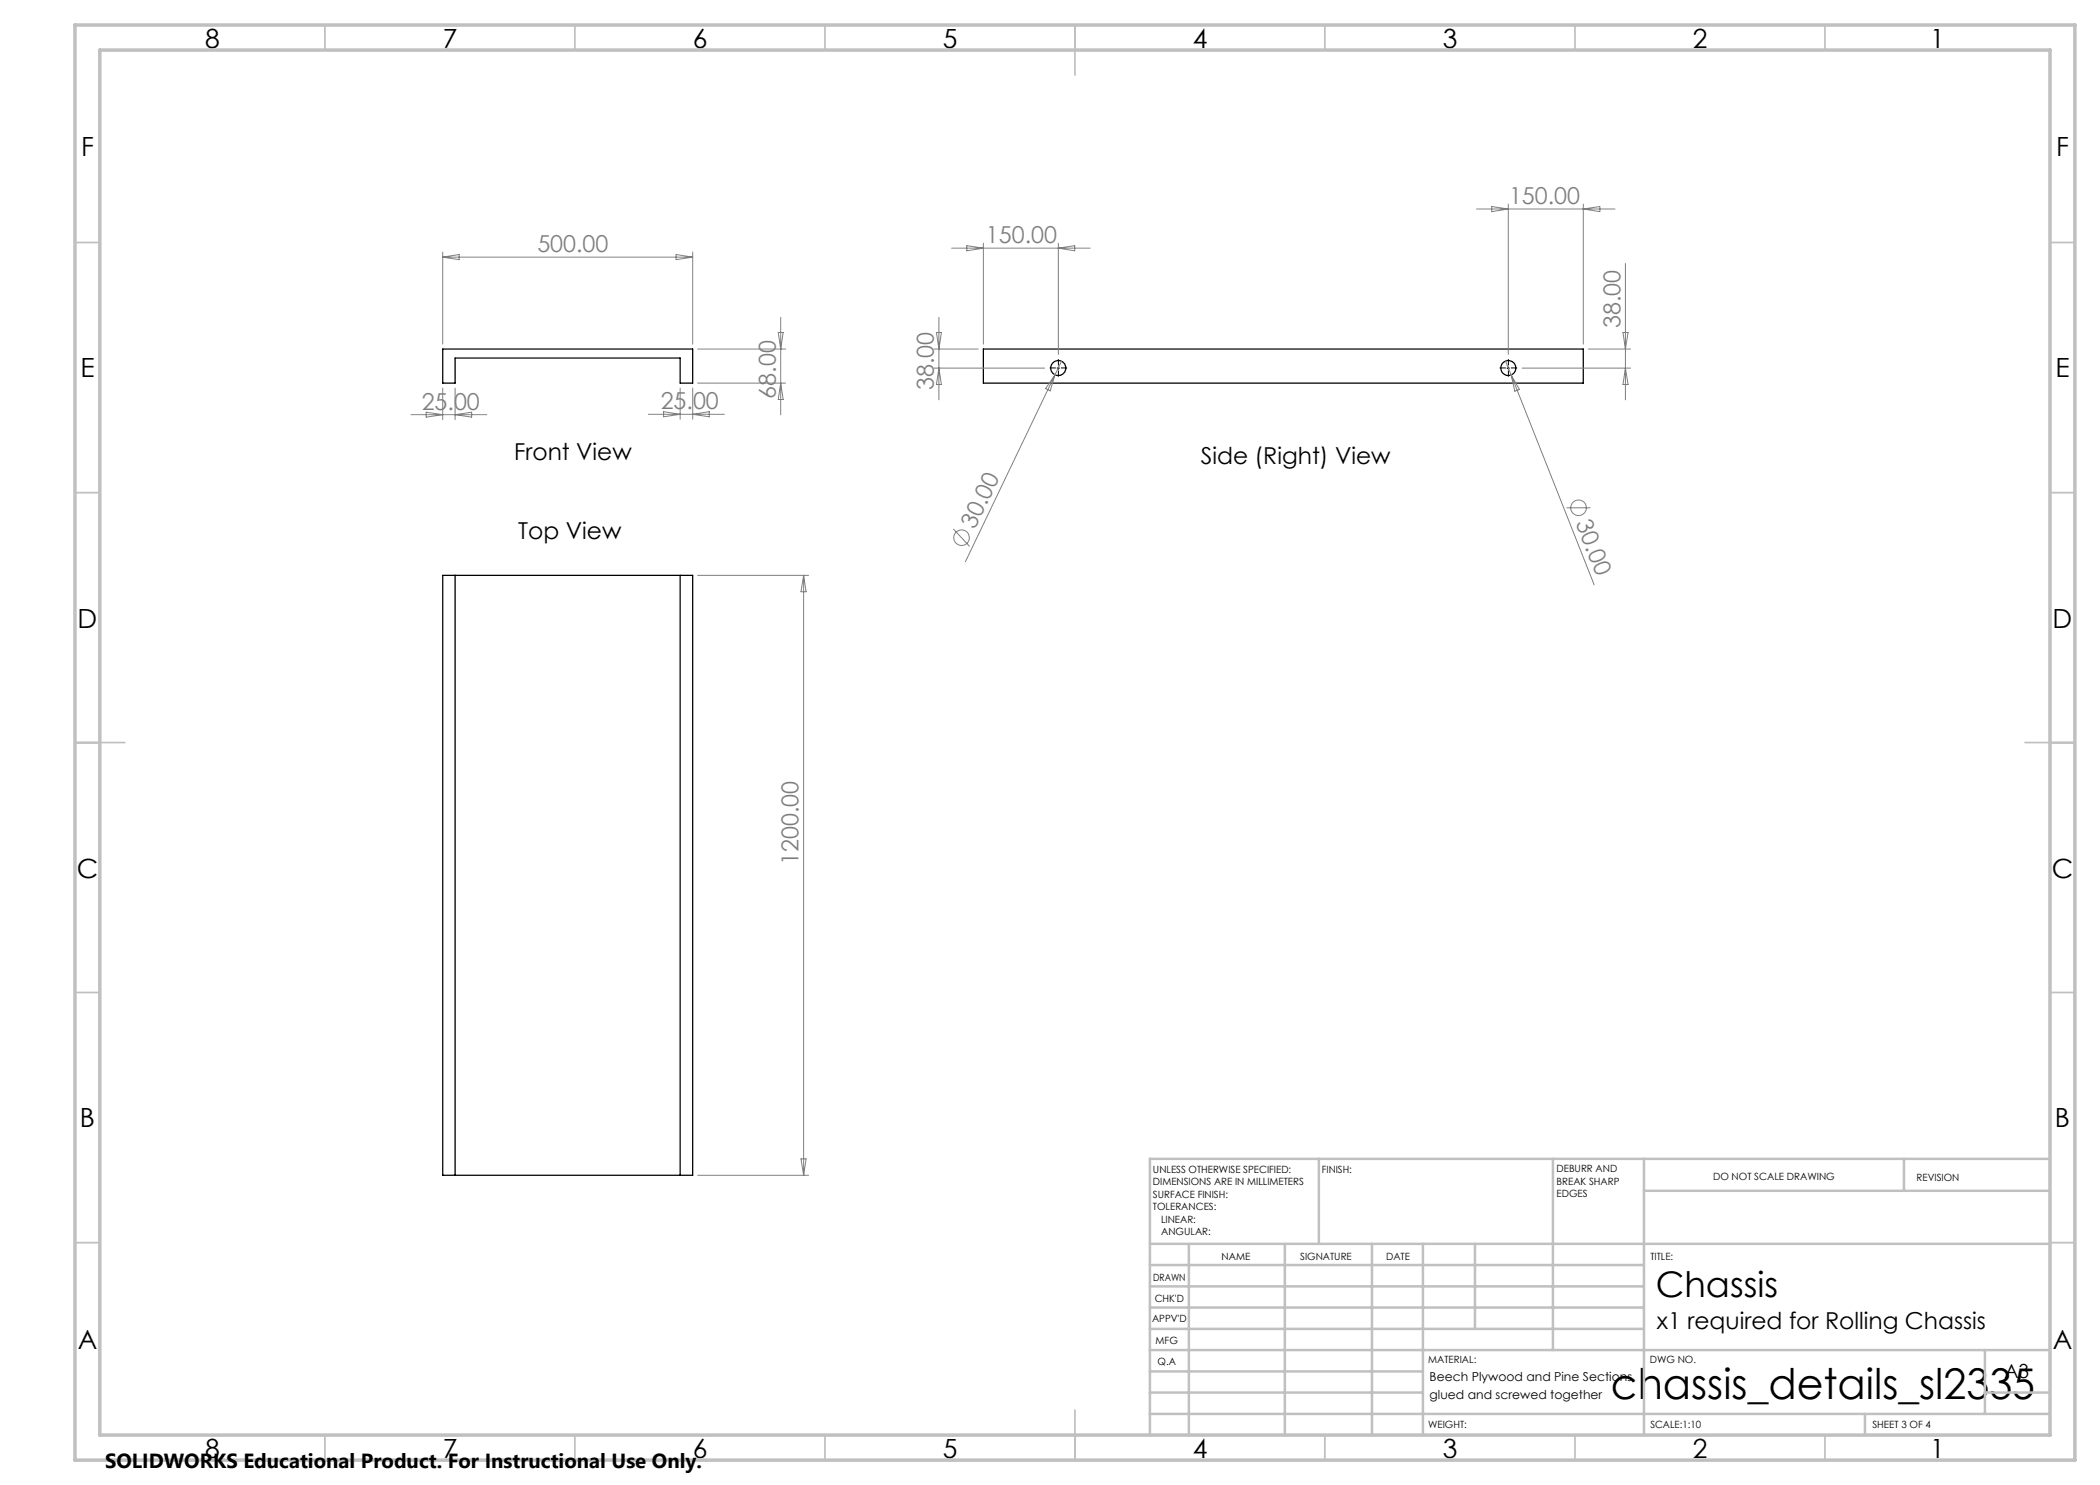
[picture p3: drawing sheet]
<svg xmlns="http://www.w3.org/2000/svg" width="420mm" height="297mm" viewBox="0 0 420 297" stroke-linecap="round" stroke-linejoin="round" font-family="sans-serif">
<g fill="none" stroke="#000" stroke-width=".25">
<path d="M88.5 69.8h50v6.8h-2.5v-5h-45v5h-2.5zM196.7 69.8h120v6.8h-120zM88.5 115.1h50v120h-50zM91 115.1v120M136 115.1v120"/>
<circle cx="211.7" cy="73.6" r="1.49"/>
<circle cx="301.7" cy="73.6" r="1.49"/>
</g>
<g fill="none" stroke="#808080" stroke-width=".2">
<path d="M88.5 50.4v18.4M88.5 51.4h50M88.5 51.4l3.3-.5v1zM135.2 50.9l3.3 .5-3.3 .5zM138.5 50.4v18.4M190.3 49.6h27.7M193.4 49.1l3.3 .5-3.3 .6zM196.7 48.6v20.2M211.7 48.6v22.3M211.7 49.6l3.2-.5v1.1zM295.3 41.8h27.7M298.3 41.3l3.4 .5-3.4 .5z"/>
<path d="M301.7 40.8v30.1M316.7 40.8v28M316.7 41.8l3.3-.5v1zM325.1 52.7v27.3M88.5 77.6v6.3M91 77.6v6.3M136 77.6v6.3M138.5 77.6v6.3M139.5 76.6h17.6M139.5 69.8h17.6M155.6 66.5h1l-.5 3.3zM156.1 63.5v19.5"/>
<path d="M156.1 76.6l.5 3.3h-1zM186.8 69.8h8.9M186.8 73.6h22.1M187.3 66.5h1l-.5 3.3zM187.8 63.5v16.5M187.8 73.6l.5 3.3h-1zM211 75l-17.9 37.4M211 75l-1 3.2-.9-.5zM212.3 72.2l-1.3 2.8M301.1 72.2l1.1 2.8M302.2 75l16.6 42M302.2 75l1.7 2.9-.9 .3z"/>
<path d="M304.4 73.6h21.7M317.7 69.8h8.4M324.6 66.5h1l-.5 3.3zM325.1 73.6l.5 3.3h-1zM82.2 82.9h15.2M85.2 82.4l3.3 .5-3.3 .5zM91 82.9l3.3-.5v1zM129.7 82.9h15.2M132.7 82.3l3.3 .6-3.3 .5zM138.5 82.9l3.4-.6v1.1zM139.5 115.1h22.2M160.7 115.1v120"/>
<path d="M160.7 115.1l.5 3.3h-1zM190.7 105.8l3.2 3.5M313.3 101.6h4.8M139.5 235.1h22.2M160.2 231.8h1l-.5 3.3z"/>
<circle cx="192.3" cy="107.6" r="1.55"/>
<circle cx="315.7" cy="101.5" r="1.56"/>
</g>
<path d="M211.2 73.6h-1.3M211.7 73.1v-1.3M211.7 74.1v1.2M212.2 73.6h1.2M301.2 73.6h-1.3M301.7 73.1v-1.3M301.7 74.1v1.2M302.2 73.6h1.2" fill="none" stroke="#000" stroke-width=".2" stroke-dasharray="15.2 1.3 1.3 1.3" stroke-linecap="butt"/>
<path d="M211.4 73.6h.5M211.7 73.4v.5M301.4 73.6h.5M301.7 73.4v.5" fill="none" stroke="#000" stroke-width=".2"/>
<g fill="none" stroke="#c0c0c0" stroke-width=".35">
<path d="M65 5v5M115 5v5M165 5v5M215 5v10M265 5v5M315 5v5M365 5v5M15 48.5h5M410 48.5h5M15 98.5h5M410 98.5h5M15 148.5h10"/>
<path d="M405 148.5h10M15 198.5h5M410 198.5h5M15 248.5h5M410 248.5h5M65 287v5M115 287v5M165 287v5M215 282v10M265 287v5M315 287v5M365 287v5"/>
</g>
<g fill="none" stroke="#c0c0c0" stroke-width=".5">
<path d="M263.8 231.8v17M310.6 231.8v38.2M328.8 231.8v55.2M328.8 238.2h81.2M380.8 231.8v6.4M410 231.8h-180v55.2M230 248.8h180M230 257.3h98.8M230 253h98.8M237.8 248.8v38.2M257 248.8v38.2M274.4 248.8v38.2"/>
<path d="M284.6 248.8v38.2M295 248.8v17M230 265.8h98.8M230 261.5h98.8M230 278.5h54.6M230 274.3h54.6M230 270h180M397 278.5h13M397 270v12.8M230 282.8h180M373 282.8v4.2"/>
</g>
<path d="M15 5h400v287h-400zM20 10h390v277h-390z" fill="none" stroke="#c0c0c0" stroke-width=".7"/>
<text font-size="8.5" x="322.2" y="279.7">chassis_details_sl2335</text>
<text font-size="7.1" x="331.2" y="259.4">Chassis</text>
<g font-size="5.3">
<text x="41" y="9.5">8</text>
<text x="88.5" y="9.5">7</text>
<text x="138.5" y="9.5">6</text>
<text x="188.5" y="9.5">5</text>
<text x="238.5" y="9.5">4</text>
<text x="288.5" y="9.5">3</text>
<text x="338.5" y="9.5">2</text>
<text x="386" y="9.5">1</text>
<text x="16.2" y="31.3">F</text>
<text x="411.2" y="31.3">F</text>
<text x="16.1" y="75.5">E</text>
<text x="411.1" y="75.5">E</text>
<text x="15.5" y="125.5">D</text>
<text x="410.5" y="125.5">D</text>
<text x="15.4" y="175.5">C</text>
<text x="410.4" y="175.5">C</text>
<text x="16" y="225.5">B</text>
<text x="411" y="225.5">B</text>
<text x="15.5" y="269.8">A</text>
<text x="410.5" y="269.8">A</text>
<text x="41" y="291.5">8</text>
<text x="88.5" y="291.5">7</text>
<text x="138.5" y="291.5">6</text>
<text x="188.5" y="291.5">5</text>
<text x="238.5" y="291.5">4</text>
<text x="288.5" y="291.5">3</text>
<text x="338.5" y="291.5">2</text>
<text x="386" y="291.5">1</text>
</g>
<g font-size="4.7" fill="#808080">
<text x="301.8" y="40.8">150.00</text>
<text x="107.5" y="50.4">500.00</text>
<text x="197.2" y="48.6">150.00</text>
<text x="324.1" y="65.6" transform="rotate(-90 324.1 65.6)">38.00</text>
<text x="186.8" y="78" transform="rotate(-90 186.8 78)">38.00</text>
<text x="84.3" y="81.9">25.00</text>
<text x="132.1" y="81.8">25.00</text>
<text x="155.1" y="79.7" transform="rotate(-90 155.1 79.7)">68.00</text>
<text x="195" y="105.9" transform="rotate(-64 195 105.9)">30.00</text>
<text x="315.1" y="104.6" transform="rotate(68 315.1 104.6)">30.00</text>
<text x="159.7" y="173" transform="rotate(-90 159.7 173)">1200.00</text>
</g>
<g font-size="4.7">
<text x="102.8" y="92">Front View</text>
<text x="240.2" y="92.9">Side (Right) View</text>
<text x="103.7" y="107.9">Top View</text>
<text x="331.4" y="265.9">x1 required for Rolling Chassis</text>
</g>
<text font-size="4.1" x="21" y="293.7">SOLIDWORKS Educational Product. For Instructional Use Only.</text>
<text font-size="3.9" x="400.9" y="275.5">A3</text>
<g font-size="2.5">
<text x="285.9" y="276.3">Beech Plywood and Pine Sections,</text>
<text x="285.9" y="279.7">glued and screwed together</text>
</g>
<g font-size="2">
<text x="230.6" y="234.6">UNLESS OTHERWISE SPECIFIED:</text>
<text x="230.6" y="237.1">DIMENSIONS ARE IN MILLIMETERS</text>
<text x="230.6" y="239.6">SURFACE FINISH:</text>
<text x="264.4" y="234.6">FINISH:</text>
<text x="311.3" y="234.5">DEBURR AND</text>
<text x="311.3" y="237">BREAK SHARP</text>
<text x="311.3" y="239.5">EDGES</text>
<text x="342.6" y="236">DO NOT SCALE DRAWING</text>
<text x="383.3" y="236.2">REVISION</text>
<text x="230.6" y="242.1">TOLERANCES:</text>
<text x="232.2" y="244.6">LINEAR:</text>
<text x="232.2" y="247.1">ANGULAR:</text>
<text x="244.3" y="252">NAME</text>
<text x="260" y="251.9">SIGNATURE</text>
<text x="277.2" y="251.9">DATE</text>
<text x="330.1" y="251.9">TITLE:</text>
<text x="230.6" y="256.1">DRAWN</text>
<text x="230.9" y="260.3">CHK'D</text>
<text x="230.4" y="264.4">APPV'D</text>
<text x="231.1" y="268.8">MFG</text>
<text x="231.5" y="273">Q.A</text>
<text x="285.6" y="272.5">MATERIAL:</text>
<text x="330" y="272.5">DWG NO.</text>
<text x="285.6" y="285.5">WEIGHT:</text>
<text x="330.1" y="285.6">SCALE:1:10</text>
<text x="374.5" y="285.6">SHEET 3 OF 4</text>
</g>
</svg>
